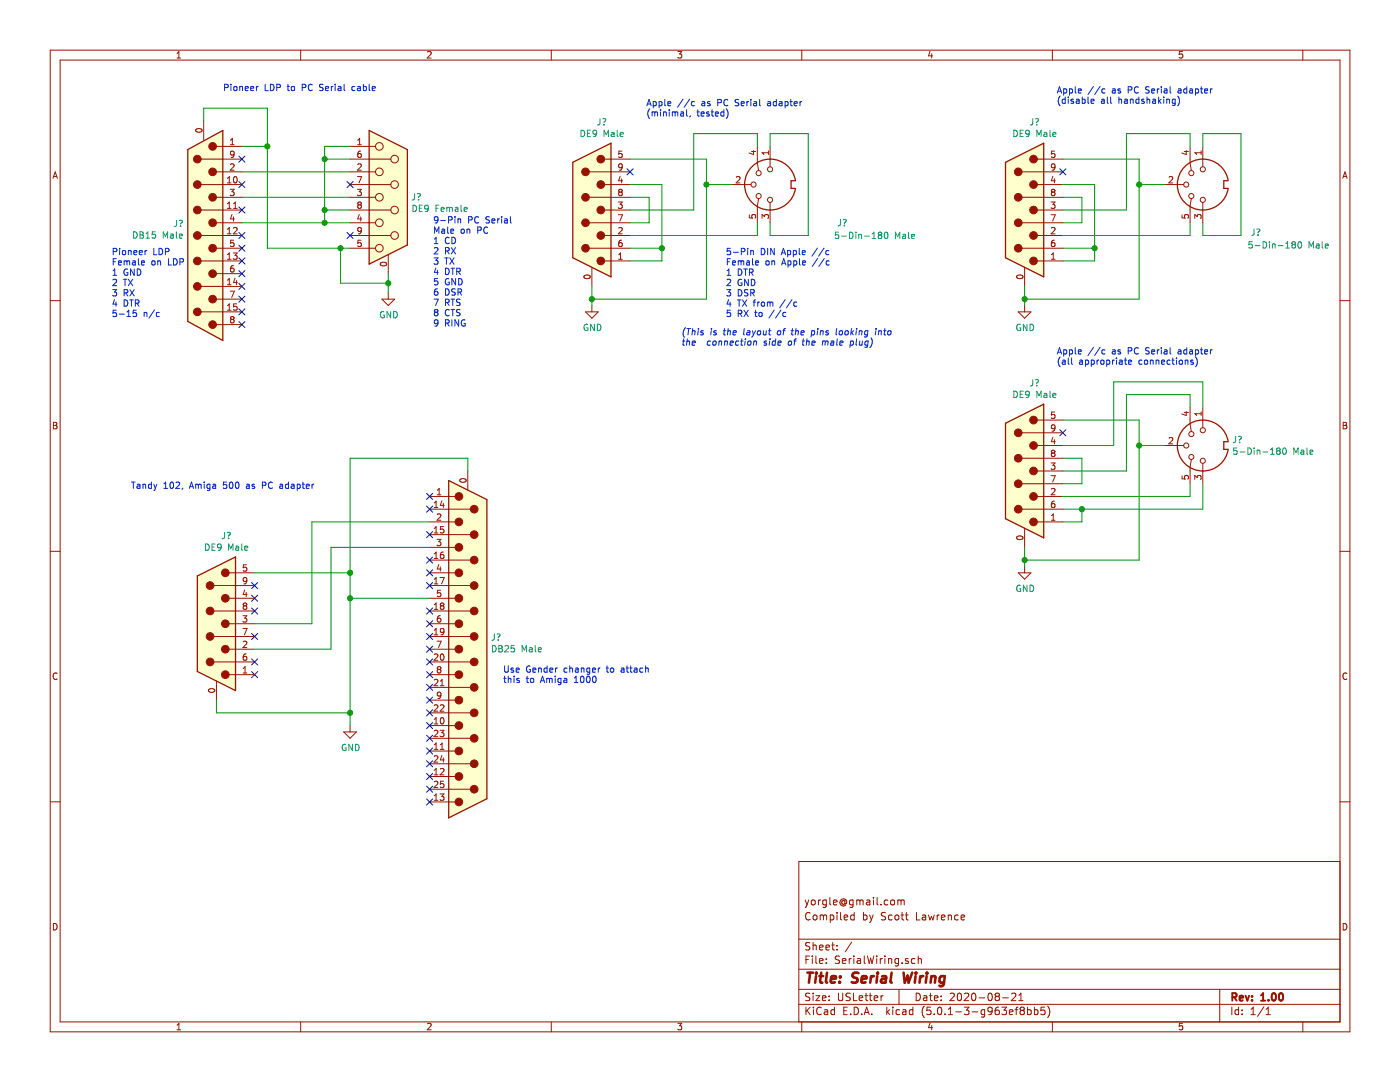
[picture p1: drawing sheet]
EESchema Schematic File Version 4
LIBS:SerialWiring-cache
EELAYER 26 0
EELAYER END
$Descr USLetter 11000 8500
encoding utf-8
Sheet 1 1
Title "Serial Wiring"
Date "2020-08-21"
Rev "1.00"
Comp ""
Comment1 "Compiled by Scott Lawrence"
Comment2 "yorgle@gmail.com"
Comment3 ""
Comment4 ""
$EndDescr
$Comp
L Connector:DB15_Male_MountingHoles J?
U 1 1
P 1600 1850
F 0 "J?" H 1754 1761 50  0000 L CNN
F 1 "DB15 Male" H 1754 1852 50  0000 L CNN
F 2 "" H 1600 1850 50  0001 C CNN
F 3 " ~" H 1600 1850 50  0001 C CNN
	1    1600 1850
	-1   0    0    1   
$EndComp
$Comp
L Connector:DB9_Female_MountingHoles J?
U 1 1
P 3050 1550
F 0 "J?" H 3229 1553 50  0000 L CNN
F 1 "DE9 Female" H 3229 1462 50  0000 L CNN
F 2 "" H 3050 1550 50  0001 C CNN
F 3 " ~" H 3050 1550 50  0001 C CNN
	1    3050 1550
	1    0    0    -1  
$EndComp
Text Notes 875  2500 0    50   ~ 0
Pioneer LDP\nFemale on LDP\n1 GND\n2 TX\n3 RX\n4 DTR\n5-15 n/c
Text Notes 3400 2575 0    50   ~ 0
9-Pin PC Serial\nMale on PC\n1 CD\n2 RX\n3 TX\n4 DTR\n5 GND\n6 DSR\n7 RTS\n8 CTS\n9 RING
Text Notes 1750 725  0    50   ~ 0
Pioneer LDP to PC Serial cable
Wire Wire Line
	2100 850  2100 1150
Wire Wire Line
	2100 1150 1900 1150
Wire Wire Line
	1600 950  1600 850 
Wire Wire Line
	1600 850  2100 850 
$Comp
L power:GND #PWR?
U 1 1
P 3050 2300
F 0 "#PWR?" H 3050 2050 50  0001 C CNN
F 1 "GND" H 3055 2127 50  0000 C CNN
F 2 "" H 3050 2300 50  0001 C CNN
F 3 "" H 3050 2300 50  0001 C CNN
	1    3050 2300
	1    0    0    -1  
$EndComp
Wire Wire Line
	3050 2150 3050 2225
Wire Wire Line
	2750 1950 2675 1950
Wire Wire Line
	2675 1950 2675 2225
Wire Wire Line
	2675 2225 3050 2225
Connection ~ 3050 2225
Wire Wire Line
	3050 2225 3050 2300
Wire Wire Line
	2675 1950 2100 1950
Wire Wire Line
	2100 1950 2100 1150
Connection ~ 2675 1950
Connection ~ 2100 1150
Wire Wire Line
	1900 1350 2750 1350
Wire Wire Line
	1900 1550 2750 1550
Wire Wire Line
	1900 1750 2550 1750
Wire Wire Line
	2550 1750 2550 1650
Wire Wire Line
	2550 1150 2750 1150
Wire Wire Line
	2750 1250 2550 1250
Connection ~ 2550 1250
Wire Wire Line
	2550 1250 2550 1150
Wire Wire Line
	2750 1750 2550 1750
Connection ~ 2550 1750
Wire Wire Line
	2750 1650 2550 1650
Connection ~ 2550 1650
Wire Wire Line
	2550 1650 2550 1250
NoConn ~ 1900 1250
NoConn ~ 1900 1450
NoConn ~ 1900 1650
NoConn ~ 1900 1850
NoConn ~ 1900 1950
NoConn ~ 1900 2050
NoConn ~ 1900 2150
NoConn ~ 1900 2250
NoConn ~ 1900 2350
NoConn ~ 1900 2450
NoConn ~ 1900 2550
NoConn ~ 2750 1850
NoConn ~ 2750 1450
$Comp
L Connector:DB9_Male_MountingHoles J?
U 1 1
P 8050 3700
F 0 "J?" H 7970 4392 50  0000 C CNN
F 1 "DE9 Male" H 7970 4301 50  0000 C CNN
F 2 "" H 8050 3700 50  0001 C CNN
F 3 " ~" H 8050 3700 50  0001 C CNN
	1    8050 3700
	-1   0    0    -1  
$EndComp
$Comp
L Connector:DIN-5_180degree J?
U 1 1
P 9450 3500
F 0 "J?" V 9404 3270 50  0000 R CNN
F 1 "5-Din-180 Male" V 9495 3270 50  0000 R CNN
F 2 "" H 9450 3500 50  0001 C CNN
F 3 "http://www.mouser.com/ds/2/18/40_c091_abd_e-75918.pdf" H 9450 3500 50  0001 C CNN
	1    9450 3500
	0    -1   1    0   
$EndComp
Text Notes 5700 2500 0    50   ~ 0
5-Pin DIN Apple //c\nFemale on Apple //c\n1 DTR\n2 GND\n3 DSR\n4 TX from //c\n5 RX to //c
$Comp
L power:GND #PWR?
U 1 1
P 8050 4450
F 0 "#PWR?" H 8050 4200 50  0001 C CNN
F 1 "GND" H 8055 4277 50  0000 C CNN
F 2 "" H 8050 4450 50  0001 C CNN
F 3 "" H 8050 4450 50  0001 C CNN
	1    8050 4450
	1    0    0    -1  
$EndComp
Wire Wire Line
	8050 4300 8050 4400
Wire Wire Line
	9150 3500 8950 3500
Wire Wire Line
	8950 3500 8950 4400
Wire Wire Line
	8950 4400 8050 4400
Connection ~ 8050 4400
Wire Wire Line
	8050 4400 8050 4450
Wire Wire Line
	8350 3300 8950 3300
Wire Wire Line
	8950 3300 8950 3500
Connection ~ 8950 3500
Wire Wire Line
	9450 3200 9450 3000
Wire Wire Line
	8850 3700 8350 3700
Wire Wire Line
	8350 3900 9350 3900
Wire Wire Line
	9350 3900 9350 3800
Text Notes 8300 2875 0    50   ~ 0
Apple //c as PC Serial adapter\n(all appropriate connections)
$Comp
L Connector:DB9_Male_MountingHoles J?
U 1 1
P 8050 1650
F 0 "J?" H 7970 2342 50  0000 C CNN
F 1 "DE9 Male" H 7970 2251 50  0000 C CNN
F 2 "" H 8050 1650 50  0001 C CNN
F 3 " ~" H 8050 1650 50  0001 C CNN
	1    8050 1650
	-1   0    0    -1  
$EndComp
$Comp
L Connector:DIN-5_180degree J?
U 1 1
P 9450 1450
F 0 "J?" V 9825 1075 50  0000 R CNN
F 1 "5-Din-180 Male" V 9925 1100 50  0000 R CNN
F 2 "" H 9450 1450 50  0001 C CNN
F 3 "http://www.mouser.com/ds/2/18/40_c091_abd_e-75918.pdf" H 9450 1450 50  0001 C CNN
	1    9450 1450
	0    -1   1    0   
$EndComp
$Comp
L power:GND #PWR?
U 1 1
P 8050 2400
F 0 "#PWR?" H 8050 2150 50  0001 C CNN
F 1 "GND" H 8055 2227 50  0000 C CNN
F 2 "" H 8050 2400 50  0001 C CNN
F 3 "" H 8050 2400 50  0001 C CNN
	1    8050 2400
	1    0    0    -1  
$EndComp
Wire Wire Line
	8050 2250 8050 2350
Wire Wire Line
	9150 1450 8950 1450
Wire Wire Line
	8950 1450 8950 2350
Wire Wire Line
	8950 2350 8050 2350
Connection ~ 8050 2350
Wire Wire Line
	8050 2350 8050 2400
Wire Wire Line
	8350 1250 8950 1250
Wire Wire Line
	8950 1250 8950 1450
Connection ~ 8950 1450
Wire Wire Line
	8850 1650 8350 1650
Wire Wire Line
	8350 1850 9350 1850
Wire Wire Line
	9350 1850 9350 1750
Text Notes 8300 825  0    50   ~ 0
Apple //c as PC Serial adapter\n(disable all handshaking)
Wire Wire Line
	8350 1550 8500 1550
Wire Wire Line
	8500 1550 8500 1750
Wire Wire Line
	8500 1750 8350 1750
Wire Wire Line
	9450 1150 9450 1050
Wire Wire Line
	9450 1050 9750 1050
Wire Wire Line
	9750 1050 9750 1850
Wire Wire Line
	9750 1850 9450 1850
Wire Wire Line
	9450 1850 9450 1750
NoConn ~ 8350 1350
Wire Wire Line
	8350 2050 8600 2050
Wire Wire Line
	8600 2050 8600 1950
Wire Wire Line
	8600 1450 8350 1450
Wire Wire Line
	8350 1950 8600 1950
Connection ~ 8600 1950
Wire Wire Line
	8600 1950 8600 1450
Wire Wire Line
	9450 4000 9450 3800
Wire Wire Line
	8350 4000 8500 4000
Wire Wire Line
	8750 3500 8350 3500
Wire Wire Line
	8750 3000 8750 3500
Wire Wire Line
	9450 3000 8750 3000
NoConn ~ 8350 3400
Wire Wire Line
	8350 3800 8500 3800
Wire Wire Line
	8500 3800 8500 3600
Wire Wire Line
	8500 3600 8350 3600
Wire Wire Line
	8350 4100 8500 4100
Wire Wire Line
	8500 4100 8500 4000
Connection ~ 8500 4000
Wire Wire Line
	8500 4000 9450 4000
$Comp
L Connector:DB9_Male_MountingHoles J?
U 1 1
P 4650 1650
F 0 "J?" H 4570 2342 50  0000 C CNN
F 1 "DE9 Male" H 4570 2251 50  0000 C CNN
F 2 "" H 4650 1650 50  0001 C CNN
F 3 " ~" H 4650 1650 50  0001 C CNN
	1    4650 1650
	-1   0    0    -1  
$EndComp
$Comp
L Connector:DIN-5_180degree J?
U 1 1
P 6050 1450
F 0 "J?" V 6350 925 50  0000 R CNN
F 1 "5-Din-180 Male" V 6450 950 50  0000 R CNN
F 2 "" H 6050 1450 50  0001 C CNN
F 3 "http://www.mouser.com/ds/2/18/40_c091_abd_e-75918.pdf" H 6050 1450 50  0001 C CNN
	1    6050 1450
	0    -1   1    0   
$EndComp
$Comp
L power:GND #PWR?
U 1 1
P 4650 2400
F 0 "#PWR?" H 4650 2150 50  0001 C CNN
F 1 "GND" H 4655 2227 50  0000 C CNN
F 2 "" H 4650 2400 50  0001 C CNN
F 3 "" H 4650 2400 50  0001 C CNN
	1    4650 2400
	1    0    0    -1  
$EndComp
Wire Wire Line
	4650 2250 4650 2350
Wire Wire Line
	5750 1450 5550 1450
Wire Wire Line
	5550 1450 5550 2350
Wire Wire Line
	5550 2350 4650 2350
Connection ~ 4650 2350
Wire Wire Line
	4650 2350 4650 2400
Wire Wire Line
	4950 1250 5550 1250
Wire Wire Line
	5550 1250 5550 1450
Connection ~ 5550 1450
Wire Wire Line
	5450 1650 4950 1650
Wire Wire Line
	4950 1850 5950 1850
Wire Wire Line
	5950 1850 5950 1750
Text Notes 5075 925  0    50   ~ 0
Apple //c as PC Serial adapter\n(minimal, tested)
NoConn ~ 4950 1350
Wire Wire Line
	6050 1150 6050 1050
Wire Wire Line
	6050 1050 6350 1050
Wire Wire Line
	6350 1050 6350 1850
Wire Wire Line
	6350 1850 6050 1850
Wire Wire Line
	6050 1850 6050 1750
Wire Wire Line
	5950 1150 5950 1050
Wire Wire Line
	5950 1050 5450 1050
Wire Wire Line
	5450 1050 5450 1650
Wire Wire Line
	9350 3200 9350 3100
Wire Wire Line
	9350 3100 8850 3100
Wire Wire Line
	8850 3100 8850 3700
Wire Wire Line
	9350 1150 9350 1050
Wire Wire Line
	9350 1050 8850 1050
Wire Wire Line
	8850 1050 8850 1650
Wire Wire Line
	4950 1750 5100 1750
Wire Wire Line
	5100 1750 5100 1550
Wire Wire Line
	5100 1550 4950 1550
Wire Wire Line
	4950 1450 5200 1450
Wire Wire Line
	5200 1450 5200 1950
Wire Wire Line
	5200 2050 4950 2050
Wire Wire Line
	4950 1950 5200 1950
Connection ~ 5200 1950
Wire Wire Line
	5200 1950 5200 2050
Text Notes 5350 2725 0    50   Italic 0
(This is the layout of the pins looking into \nthe  connection side of the male plug)
$Comp
L Connector:DB25_Male_MountingHoles J?
U 1 1
P 3675 5100
F 0 "J?" H 3855 5011 50  0000 L CNN
F 1 "DB25 Male" H 3855 5102 50  0000 L CNN
F 2 "" H 3675 5100 50  0001 C CNN
F 3 " ~" H 3675 5100 50  0001 C CNN
	1    3675 5100
	1    0    0    1   
$EndComp
$Comp
L Connector:DB9_Male_MountingHoles J?
U 1 1
P 1700 4900
F 0 "J?" H 1620 5592 50  0000 C CNN
F 1 "DE9 Male" H 1620 5501 50  0000 C CNN
F 2 "" H 1700 4900 50  0001 C CNN
F 3 " ~" H 1700 4900 50  0001 C CNN
	1    1700 4900
	-1   0    0    -1  
$EndComp
$Comp
L power:GND #PWR?
U 1 1
P 2750 5700
F 0 "#PWR?" H 2750 5450 50  0001 C CNN
F 1 "GND" H 2755 5527 50  0000 C CNN
F 2 "" H 2750 5700 50  0001 C CNN
F 3 "" H 2750 5700 50  0001 C CNN
	1    2750 5700
	1    0    0    -1  
$EndComp
Text Notes 1025 3850 0    50   ~ 0
Tandy 102, Amiga 500 as PC adapter
Wire Wire Line
	2000 5100 2600 5100
Wire Wire Line
	2600 5100 2600 4300
Wire Wire Line
	2600 4300 3375 4300
Wire Wire Line
	3375 4100 2450 4100
Wire Wire Line
	2450 4100 2450 4900
Wire Wire Line
	2450 4900 2000 4900
Wire Wire Line
	2750 4700 3375 4700
Wire Wire Line
	2750 3600 3675 3600
Wire Wire Line
	3675 3600 3675 3700
Wire Wire Line
	2750 3600 2750 4500
Connection ~ 2750 4700
Wire Wire Line
	2750 5600 1700 5600
Wire Wire Line
	1700 5600 1700 5500
Wire Wire Line
	2750 5600 2750 5700
Connection ~ 2750 5600
NoConn ~ 3375 3900
NoConn ~ 3375 4000
NoConn ~ 3375 4200
NoConn ~ 3375 4400
NoConn ~ 3375 4500
NoConn ~ 3375 4600
NoConn ~ 3375 4800
NoConn ~ 3375 4900
NoConn ~ 3375 5000
NoConn ~ 3375 5100
NoConn ~ 3375 5200
NoConn ~ 3375 5300
NoConn ~ 3375 5400
NoConn ~ 3375 5500
NoConn ~ 3375 5600
NoConn ~ 3375 5700
NoConn ~ 3375 5800
NoConn ~ 3375 5900
NoConn ~ 3375 6000
NoConn ~ 3375 6100
NoConn ~ 3375 6200
NoConn ~ 3375 6300
NoConn ~ 2000 5300
NoConn ~ 2000 5200
NoConn ~ 2000 4800
NoConn ~ 2000 4600
NoConn ~ 2000 4700
Text Notes 3950 5375 0    50   ~ 0
Use Gender changer to attach \nthis to Amiga 1000
Wire Wire Line
	2000 4500 2750 4500
Wire Wire Line
	2750 4700 2750 5600
Connection ~ 2750 4500
Wire Wire Line
	2750 4500 2750 4700
NoConn ~ 2000 5000
$EndSCHEMATC
